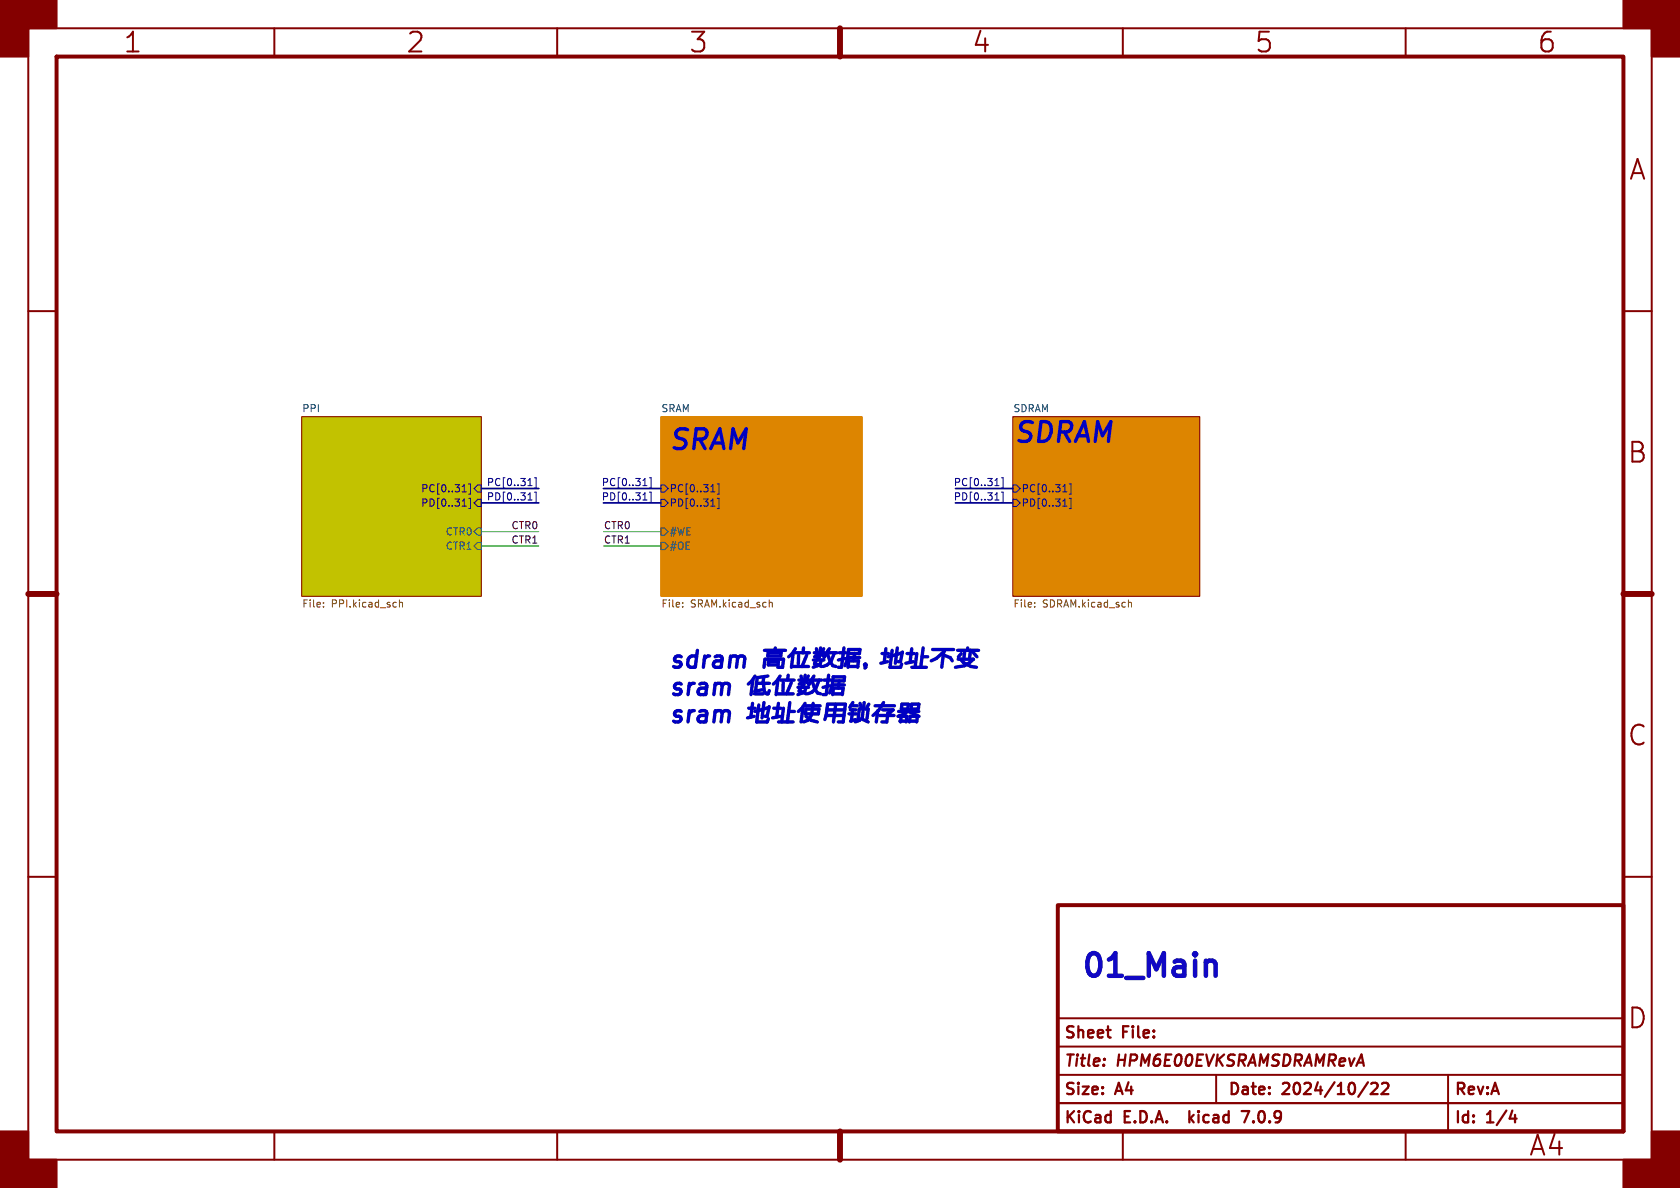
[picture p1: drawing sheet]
<svg xmlns="http://www.w3.org/2000/svg" width="297mm" height="210mm" viewBox="0 0 297 210" stroke-linecap="round" stroke-linejoin="round" font-family="sans-serif">
<g fill="none" stroke="#840000" stroke-width=".35">
<path d="M5 5h287v200h-287zM48.5 5v5M98.5 5v5M148.5 5v5M198.5 5v5M248.5 5v5M5 55h5M287 55h5M5 105h5M287 105h5M5 155h5M287 155h5"/>
<path d="M187 195h100M187 190h100M187 185h100M187 180h100M215 190v5M256 190v10M48.5 200v5M98.5 200v5M148.5 200v5M198.5 200v5M248.5 200v5"/>
</g>
<path d="M10 10h277v190h-277zM187 160h100v40h-100z" fill="none" stroke="#840000" stroke-width=".7"/>
<path d="M148.5 5v5M5 105h5M287 105h5M148.5 200v5" fill="none" stroke="#840000" stroke-width="1.1"/>
<g fill="#840000" stroke="#840000" stroke-width=".35">
<path d="M0 0h10v5h-5v5h-5z"/>
<path d="M0 200h5v5h5v5h-10z"/>
<path d="M287 0h10v10h-5v-5h-5z"/>
<path d="M292 200h5v10h-10v-5h5z"/>
</g>
<path d="M210.3 196.4v2M210.5 197.6l.5 .8M211 197.1l-.7 .7M219.5 196.4h1.3l-.8 2M241.8 191.3l-1.7 2.6M242.4 191.6l.3-.2h.5a.54 .54 0 0 1 .3 .9l-1.2 1.1h1.3M244.3 191.6l.3-.2h.5a.54 .54 0 0 1 .3 .9l-1.2 1.1h1.3M266.9 197.7h1.2M267.8 197.1v1.3" fill="none" stroke="#840000" stroke-width=".4"/>
<path d="M214.3 169.8l.4 .2 .2 .4v2.1" fill="none" stroke="#1108c4" stroke-width=".8"/>
<g fill="#dd8500" stroke="#dd8500" stroke-width=".18">
<path d="M116.8 73.7h35.6v31.7h-35.6z"/>
<path d="M179.1 73.7h33v31.7h-33z"/>
</g>
<path d="M53.3 73.7h31.8v31.7h-31.8z" fill="#c2c200" stroke="#c2c200" stroke-width=".18"/>
<path d="M116.8 73.7h35.6v31.7h-35.6z" fill="none" stroke="#dd8500" stroke-width=".18"/>
<g fill="none" stroke="#000084" stroke-width=".18">
<path d="M81.7 89.5h.7M81.7 86.9h.7M82.9 88.1h.3v1.8h-.3M82.9 85.5h.3v1.9h-.3M84.5 88.3h.6v1.2h-.6l-.7-.6zM84.5 85.7h.6v1.3h-.6l-.7-.6zM93.3 88.4h.8M93.3 85.8h.8M94.5 87h.3v1.8h-.3M94.5 84.5h.3v1.8h-.3M113.7 88.4h.7M113.7 85.8h.7"/>
<path d="M114.8 87h.3v1.8h-.3M114.8 84.5h.3v1.8h-.3M116.8 88.3h.7l.6 .6-.6 .6h-.7zM116.8 85.7h.7l.6 .7-.6 .6h-.7zM125.7 89.5h.7M125.7 86.9h.7M126.8 88.1h.3v1.8h-.3M126.8 85.5h.3v1.9h-.3M175.9 88.4h.7M175.9 85.8h.7M177 87h.3v1.8h-.3M177 84.5h.3v1.8h-.3"/>
<path d="M179.1 85.7h.6l.6 .7-.6 .6h-.6zM179.1 88.3h.6l.6 .6-.6 .6h-.6zM187.9 89.5h.7M187.9 86.9h.7M189 88.1h.3v1.8h-.3M189 85.5h.3v1.9h-.3"/>
</g>
<path d="M84.5 95.9h.6v1.3h-.6l-.7-.7zM84.5 93.3h.6v1.3h-.6l-.7-.6zM116.8 93.3h.7l.6 .7-.6 .6h-.7zM116.8 95.9h.7l.6 .6-.6 .7h-.7z" fill="none" stroke="#006464" stroke-width=".18"/>
<path d="M57.2 107.2v.1M57.2 106.5v.2M70.6 106.6l.2-.1h.3l.1 .8M70.6 106v1.3M120.7 107.2v.1M120.7 106.5v.2M136 106.6l.2-.1h.3v.8M182.9 107.2v.1M182.9 106.5v.2M199.5 106.6l.2-.1h.3v.8" fill="none" stroke="#725600" stroke-width=".18"/>
<path d="M53.3 73.7h31.8v31.7h-31.8zM179.1 73.7h33v31.7h-33z" fill="none" stroke="#840000" stroke-width=".18"/>
<g fill="none" stroke="#0000c2" stroke-width=".6">
<path d="M135.1 118l.1-1.5h3.3l-.2 1.5h-.8M135.1 115h3.8M135.8 115.4h2.3l-.1 .6h-2.3zM135.9 117h1.7l-.1 .5h-1.7zM137.1 114.5l-.1 .5M140.2 117.8h2.7M140.3 115.2l-.4 2.8M140.6 114.7l-.5 .8-.7 .6M140.7 115.4h2.4M141.2 115.8l-.1 1.6M142.1 114.5l-.1 .9M142.6 115.8l-.8 2"/>
<path d="M143.8 116.7h1.8M144 115.4h1.8M144 117.2l1.2 .6M144.3 114.7l.1 .4M144.6 116.2l-.6 1.2M144.9 115.5l.7 .5M145 115.4l-1 .7M145.1 114.5l-.3 1.7M145.2 116.7l-.2 .7-1.2 .6M145.6 114.7l-.2 .4M146.4 115l-.7 1.2M146.6 114.7l-.9 1.4"/>
<path d="M147.5 115.4l-.6 1.6-.6 .5-.8 .3M148 115.4h-1.8l.6 1.6 .4 .7 .6 .1M148.2 118h.4M148.4 115.4h1.1M149.2 114.5l-.4 3.5M149.4 116.4l-1.2 .3M149.8 116.2h2.2M149.9 118l.2-1.2h1.7l-.2 1.2M149.9 117.8h1.7M149.9 115.5h2l.1-.7h-2l-.2 1.7-.4 1.2M151.1 115.5l-.2 1.3M153 117.4l.1 .1"/>
<path d="M153 117.4l-.2 .1 .2 .2M153 117.4v.3M153.1 117.5l-.1 .2M153.1 117.5v.5l-.2 .1M155.9 115.5h1.2M156.6 114.7l-.3 2.4M156.9 117l-1.2 .2M157.7 115l-.4 3h1.9l.2-.6M158.6 114.5l-.3 2.7M159.5 115.4l-2.5 .7M159.5 115.2l-.3 1.8h-.4M160.4 115.5h1.2"/>
<path d="M161.2 114.7l-.3 2.4M161.2 118h2.6M161.5 117l-1.4 .2M162.1 115.5l-.3 2.5M163 116.1h1M163.2 114.5l-.4 3.5M164.9 114.8h3.7M166.8 115.2l-.3 2.8M166.9 115.8l1.1 .4 .3 .6M167 115.1l-1.5 1.3-.9 .4M169.3 115h3.7M169.4 116.5h2.7l-1.6 1.2-1.6 .3"/>
<path d="M169.8 116.5a4.3 4.3 0 0 0 2.8 1.5M169.9 115.5l-.5 .6M170.6 115l-.2 1.2M171.1 114.5v.5M171.6 115l-.2 1.2M172.1 115.4l.6 .7M133 124.3l-.3 2.5M133.3 126.6l-1.2 .3M134.1 124.6l-.3 3h1.8l.2-.5M134.6 125.5l-1.2 .3M135.1 124.2l-.4 2.7M136 124.9l-.4 1.7h-.4"/>
<path d="M137.6 124.3l-.3 2.5M137.6 127.6h2.6M137.9 126.6l-1.3 .3M138.5 125.2l-.3 2.4M139.4 125.8h1M139.6 124.2l-.4 3.4M141.8 125.2l-.7 .6M142 124.9l-.4 2.7M142.5 126.6l.9 .7 1.1 .3M142.5 125.3l-.1 .9h2.3l.1-.9M143.8 124.3l-.3 2-.7 1-.7 .3M146.1 126.5h3.1"/>
<path d="M146.3 124.5l-.2 1.8-.3 .9M147.7 124.5l-.4 3.1M149.5 124.5l-.4 3.1h-.9M150.1 126.2h1.3M150.8 125.5l-.3 2M151.3 127.2l-.9 .3M151.9 125.3l-.2 1.8M152.5 127.2l1 .4M152.6 125.8l-.2 1.1-.4 .4-.8 .3M153.5 125.3l-.2 1.8M155.2 125.6l-.3 2M155.5 126.5h2.6"/>
<path d="M156.2 124.2l-.9 1.4-1 .9M157.9 125.5l-.5 .4-.4 .2-.2 1.5h-.9M158.9 125.8h3.5M158.9 126.6h1.4l-.1 1M159.1 127.5h1.1M159.3 126.5l-.1 1.1M160.6 125.8l1.9 .8M160.6 125.5l-.6 .7-1.2 .4M160.8 127.6l.1-1h1.3l-.1 1M160.8 127.5h1.3M161.1 125.3h1.1M161.2 124.5h1.3l-.2 .8"/>
</g>
<path d="M85.1 86.4h10.1M85.1 88.9h10.1M106.7 86.4h10.1M106.7 88.9h10.1M168.9 86.4h10.2M168.9 88.9h10.2" fill="none" stroke="#000084" stroke-width=".3"/>
<path d="M85.1 94h10.1M85.1 96.5h10.1M106.7 94h10.1M106.7 96.5h10.1" fill="none" stroke="#009600" stroke-width=".18"/>
<text font-size="5.6" fill="#1108c4" x="190.9" y="173.9">01_Main</text>
<g font-size="4.9" fill="#840000">
<text x="21.7" y="9.8">1</text>
<text x="71.7" y="9.8">2</text>
<text x="121.7" y="9.8">3</text>
<text x="171.7" y="9.8">4</text>
<text x="221.7" y="9.8">5</text>
<text x="271.7" y="9.8">6</text>
<text x="287.8" y="32.3">A</text>
<text x="287.6" y="82.3">B</text>
<text x="287.6" y="132.3">C</text>
<text x="287.6" y="182.3">D</text>
<text x="270.2" y="204.8">A4</text>
</g>
<g font-size="4.9" fill="#0000c2">
<text x="118.1" y="79.8">SRAM</text>
<text x="179.1" y="78.5">SDRAM</text>
</g>
<g font-size="4.2" fill="#0000c2">
<text x="118.1" y="118.4">sdram</text>
<text x="118.1" y="123.2">sram</text>
<text x="132.6" y="123.2">þÿONOMepcn</text>
<text x="118.1" y="128">sram</text>
</g>
<g font-size="2.8" fill="#840000">
<text x="188" y="184.1">Sheet</text>
<text x="198.6" y="184.1">File:</text>
<text x="188" y="189.1">Title:</text>
<text x="197.7" y="189.1">HPM6E00EVKSRAMSDRAMRevA</text>
<text x="188" y="194.1">Size:</text>
<text x="197.5" y="194.1">A4</text>
<text x="217" y="194.1">Date:</text>
<text x="226.9" y="194.1">2024/10/22</text>
<text x="257" y="194.1">Rev:A</text>
<text x="188" y="199.1">KiCad</text>
<text x="198.9" y="199.1">E.D.A.</text>
<text x="211.9" y="199.1">kicad</text>
<text x="222.2" y="199.1">7.0.9</text>
<text x="257" y="199.1">Id:</text>
<text x="263" y="199.1">1/4</text>
</g>
<g font-size="1.8" fill="#006464">
<text x="53.3" y="72.9">PPI</text>
<text x="116.8" y="72.9">SRAM</text>
<text x="179.1" y="72.9">SDRAM</text>
<text x="78.7" y="94.8">CTR0</text>
<text x="118.3" y="94.8">#WE</text>
<text x="78.7" y="97.4">CTR1</text>
<text x="118.3" y="97.4">#OE</text>
</g>
<g font-size="1.8" fill="#000084">
<text x="74.4" y="89.8">PD[0..31]</text>
<text x="74.4" y="87.2">PC[0..31]</text>
<text x="86" y="88.6">PD[0..31]</text>
<text x="86" y="86">PC[0..31]</text>
<text x="106.3" y="88.6">PD[0..31]</text>
<text x="106.3" y="86">PC[0..31]</text>
<text x="118.3" y="89.8">PD[0..31]</text>
<text x="118.3" y="87.2">PC[0..31]</text>
<text x="168.5" y="88.6">PD[0..31]</text>
<text x="168.5" y="86">PC[0..31]</text>
<text x="180.5" y="87.2">PC[0..31]</text>
<text x="180.5" y="89.8">PD[0..31]</text>
</g>
<g font-size="1.8" fill="#0f0f0f">
<text x="90.3" y="93.6">CTR0</text>
<text x="106.7" y="93.6">CTR0</text>
<text x="90.3" y="96.2">CTR1</text>
<text x="106.7" y="96.2">CTR1</text>
</g>
<g font-size="1.8" fill="#725600">
<text x="53.3" y="107.7">File:</text>
<text x="58.6" y="107.7">PPI.kicad_sch</text>
<text x="116.8" y="107.7">File:</text>
<text x="122.1" y="107.7">SRAM.kicad_sch</text>
<text x="179.1" y="107.7">File:</text>
<text x="184.3" y="107.7">SDRAM.kicad_sch</text>
</g>
</svg>
